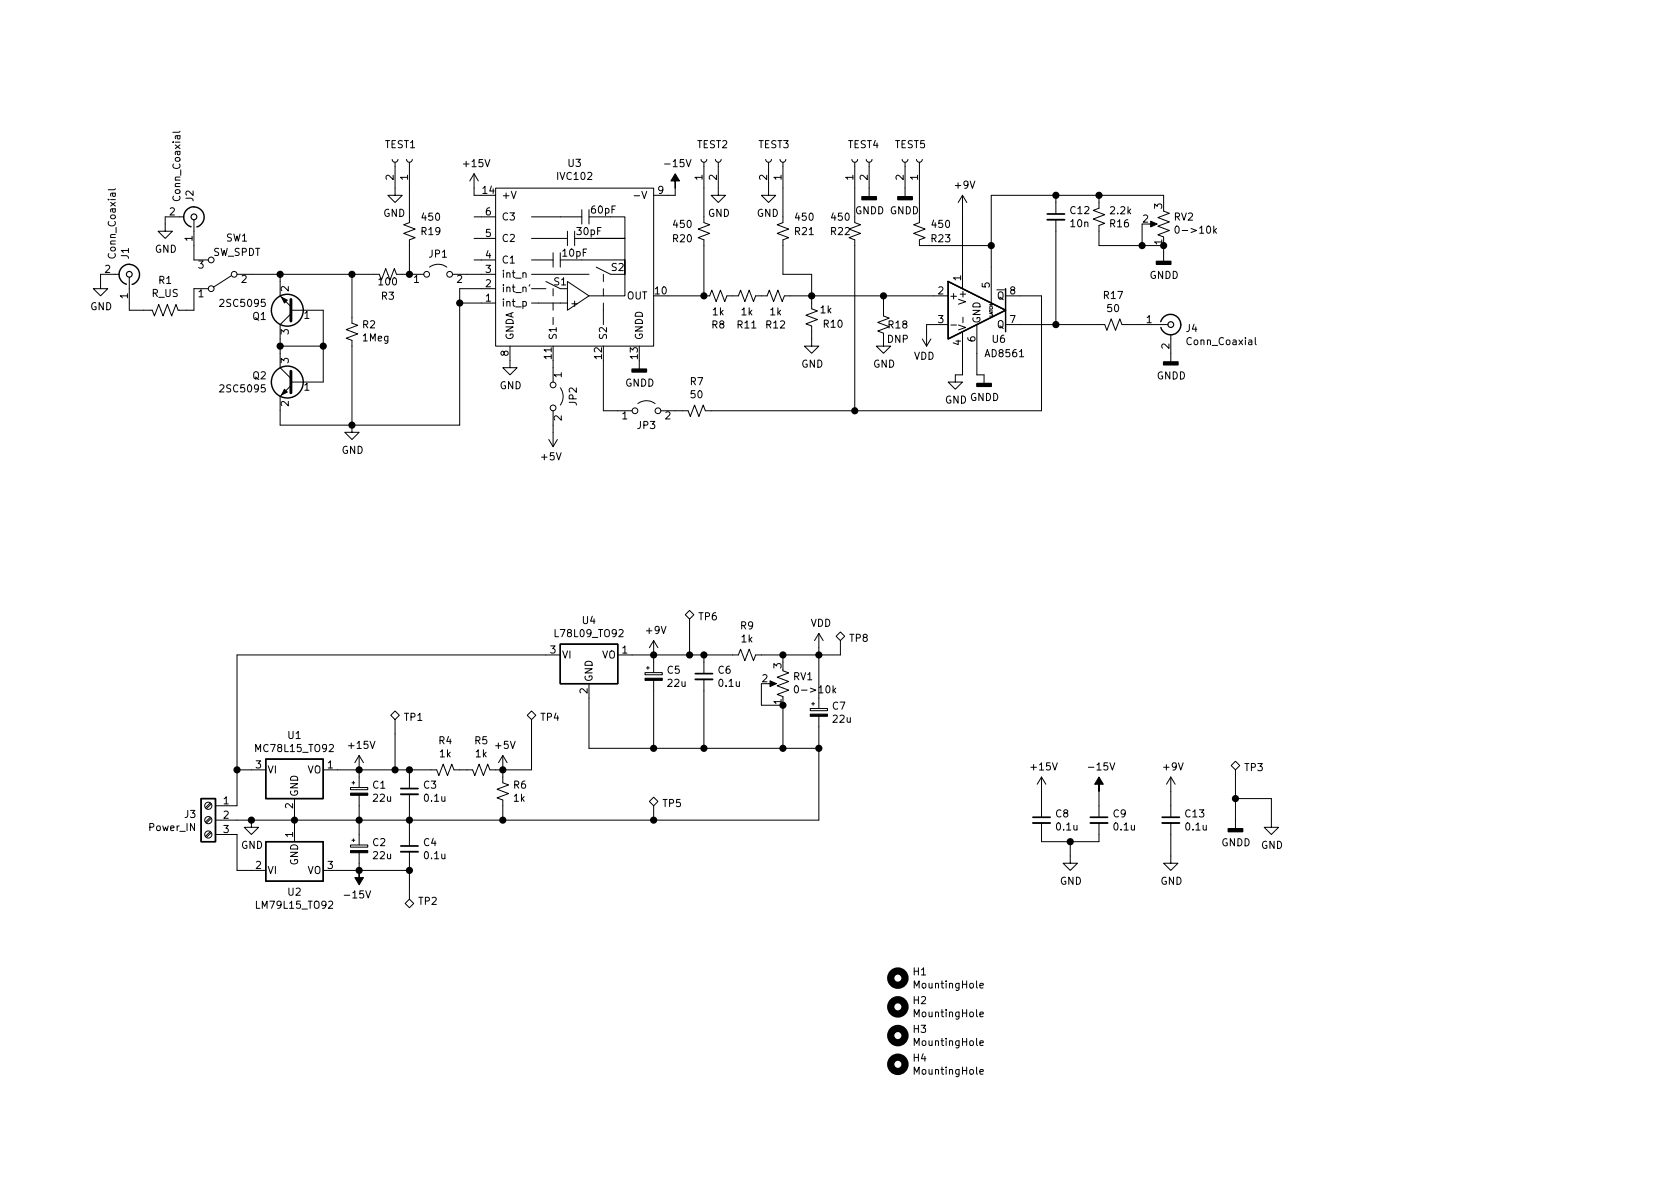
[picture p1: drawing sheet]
EESchema Schematic File Version 4
EELAYER 30 0
EELAYER END
$Descr A4 11693 8268
encoding utf-8
Sheet 1 1
Title ""
Date ""
Rev ""
Comp ""
Comment1 ""
Comment2 ""
Comment3 ""
Comment4 ""
$EndDescr
$Comp
L Device:Q_NPN_BEC Q2
U 1 1
P 2050 2650
F 0 "Q2" H 2240 2696 50  0000 L CNN
F 1 "2SC5095" H 2240 2605 50  0000 L CNN
F 2 "Package_TO_SOT_SMD:SOT-23" H 2250 2750 50  0001 C CNN
F 3 "~" H 2050 2650 50  0001 C CNN
	1    2050 2650
	-1   0    0    -1  
$EndComp
$Comp
L Device:R_Small_US R2
U 1 1
P 2450 2300
F 0 "R2" H 2383 2254 50  0000 R CNN
F 1 "1Meg" H 2383 2345 50  0000 R CNN
F 2 "Resistor_SMD:R_0805_2012Metric_Pad1.20x1.40mm_HandSolder" H 2450 2300 50  0001 C CNN
F 3 "~" H 2450 2300 50  0001 C CNN
	1    2450 2300
	-1   0    0    1   
$EndComp
$Comp
L Device:R_Small_US R3
U 1 1
P 2700 1900
F 0 "R3" V 2850 1900 50  0000 C CNN
F 1 "100" V 2750 1900 50  0000 C CNN
F 2 "Resistor_SMD:R_0805_2012Metric_Pad1.20x1.40mm_HandSolder" H 2700 1900 50  0001 C CNN
F 3 "~" H 2700 1900 50  0001 C CNN
	1    2700 1900
	0    -1   1    0   
$EndComp
Wire Wire Line
	2450 2200 2450 1900
$Comp
L Switch:SW_SPDT SW1
U 1 1
P 1550 1900
F 0 "SW1" H 1450 1650 50  0000 C CNN
F 1 "SW_SPDT" H 1450 1750 50  0000 C CNN
F 2 "Button_Switch_THT:SW_Slide_1P2T_CK_OS102011MS2Q" H 1550 1900 50  0001 C CNN
F 3 "~" H 1550 1900 50  0001 C CNN
	1    1550 1900
	-1   0    0    1   
$EndComp
$Comp
L Device:Q_NPN_BEC Q1
U 1 1
P 2050 2150
F 0 "Q1" H 2240 2196 50  0000 L CNN
F 1 "2SC5095" H 2240 2105 50  0000 L CNN
F 2 "Package_TO_SOT_SMD:SOT-23" H 2250 2250 50  0001 C CNN
F 3 "~" H 2050 2150 50  0001 C CNN
	1    2050 2150
	-1   0    0    1   
$EndComp
Wire Wire Line
	1950 2400 2250 2400
Connection ~ 2250 2400
Wire Wire Line
	2250 2400 2250 2650
Wire Wire Line
	1950 2400 1950 2350
Wire Wire Line
	1950 2400 1950 2450
Connection ~ 1950 2400
Wire Wire Line
	2250 2150 2250 2400
Wire Wire Line
	1950 1900 1950 1950
Wire Wire Line
	1350 1700 1350 1800
$Comp
L power:GND #PWR06
U 1 1
P 2450 2950
F 0 "#PWR06" H 2450 2700 50  0001 C CNN
F 1 "GND" H 2455 2777 50  0000 C CNN
F 2 "" H 2450 2950 50  0001 C CNN
F 3 "" H 2450 2950 50  0001 C CNN
	1    2450 2950
	1    0    0    -1  
$EndComp
$Comp
L Device:R_Small_US R17
U 1 1
P 7750 2250
F 0 "R17" V 7545 2250 50  0000 C CNN
F 1 "50" V 7636 2250 50  0000 C CNN
F 2 "Resistor_SMD:R_0805_2012Metric_Pad1.20x1.40mm_HandSolder" H 7750 2250 50  0001 C CNN
F 3 "~" H 7750 2250 50  0001 C CNN
	1    7750 2250
	0    -1   1    0   
$EndComp
$Comp
L Mechanical:MountingHole H4
U 1 1
P 6250 7400
F 0 "H4" H 6350 7446 50  0000 L CNN
F 1 "MountingHole" H 6350 7355 50  0000 L CNN
F 2 "MountingHole:MountingHole_3.2mm_M3_DIN965" H 6250 7400 50  0001 C CNN
F 3 "~" H 6250 7400 50  0001 C CNN
	1    6250 7400
	1    0    0    -1  
$EndComp
$Comp
L Mechanical:MountingHole H3
U 1 1
P 6250 7200
F 0 "H3" H 6350 7246 50  0000 L CNN
F 1 "MountingHole" H 6350 7155 50  0000 L CNN
F 2 "MountingHole:MountingHole_3.2mm_M3_DIN965" H 6250 7200 50  0001 C CNN
F 3 "~" H 6250 7200 50  0001 C CNN
	1    6250 7200
	1    0    0    -1  
$EndComp
$Comp
L Mechanical:MountingHole H2
U 1 1
P 6250 7000
F 0 "H2" H 6350 7046 50  0000 L CNN
F 1 "MountingHole" H 6350 6955 50  0000 L CNN
F 2 "MountingHole:MountingHole_3.2mm_M3_DIN965" H 6250 7000 50  0001 C CNN
F 3 "~" H 6250 7000 50  0001 C CNN
	1    6250 7000
	1    0    0    -1  
$EndComp
$Comp
L Mechanical:MountingHole H1
U 1 1
P 6250 6800
F 0 "H1" H 6350 6846 50  0000 L CNN
F 1 "MountingHole" H 6350 6755 50  0000 L CNN
F 2 "MountingHole:MountingHole_3.2mm_M3_DIN965" H 6250 6800 50  0001 C CNN
F 3 "~" H 6250 6800 50  0001 C CNN
	1    6250 6800
	1    0    0    -1  
$EndComp
$Comp
L power:GND #PWR020
U 1 1
P 7450 5950
F 0 "#PWR020" H 7450 5700 50  0001 C CNN
F 1 "GND" H 7455 5777 50  0000 C CNN
F 2 "" H 7450 5950 50  0001 C CNN
F 3 "" H 7450 5950 50  0001 C CNN
	1    7450 5950
	1    0    0    -1  
$EndComp
$Comp
L Device:C_Small C8
U 1 1
P 7250 5700
F 0 "C8" H 7342 5746 50  0000 L CNN
F 1 "0.1u" H 7342 5655 50  0000 L CNN
F 2 "Capacitor_SMD:C_1206_3216Metric_Pad1.33x1.80mm_HandSolder" H 7250 5700 50  0001 C CNN
F 3 "~" H 7250 5700 50  0001 C CNN
	1    7250 5700
	1    0    0    -1  
$EndComp
$Comp
L Device:C_Small C9
U 1 1
P 7650 5700
F 0 "C9" H 7742 5746 50  0000 L CNN
F 1 "0.1u" H 7742 5655 50  0000 L CNN
F 2 "Capacitor_SMD:C_1206_3216Metric_Pad1.33x1.80mm_HandSolder" H 7650 5700 50  0001 C CNN
F 3 "~" H 7650 5700 50  0001 C CNN
	1    7650 5700
	1    0    0    -1  
$EndComp
Wire Wire Line
	7650 5850 7650 5800
Wire Wire Line
	7250 5800 7250 5850
Wire Wire Line
	7250 5850 7450 5850
Wire Wire Line
	7450 5850 7450 5950
Connection ~ 7450 5850
Wire Wire Line
	7650 5600 7650 5500
Wire Wire Line
	7250 5600 7250 5500
Wire Wire Line
	3350 2000 3200 2000
Wire Wire Line
	3200 2000 3200 2100
Wire Wire Line
	3350 2100 3200 2100
Connection ~ 3200 2100
$Comp
L power:+15V #PWR07
U 1 1
P 3300 1300
F 0 "#PWR07" H 3300 1150 50  0001 C CNN
F 1 "+15V" H 3315 1473 50  0000 C CNN
F 2 "" H 3300 1300 50  0001 C CNN
F 3 "" H 3300 1300 50  0001 C CNN
	1    3300 1300
	1    0    0    -1  
$EndComp
Wire Wire Line
	4700 1350 4650 1350
Wire Wire Line
	3300 1300 3300 1350
Wire Wire Line
	3300 1350 3350 1350
$Comp
L power:-15V #PWR05
U 1 1
P 2500 6050
F 0 "#PWR05" H 2500 6150 50  0001 C CNN
F 1 "-15V" H 2515 6223 50  0000 C CNN
F 2 "" H 2500 6050 50  0001 C CNN
F 3 "" H 2500 6050 50  0001 C CNN
	1    2500 6050
	-1   0    0    1   
$EndComp
$Comp
L power:+15V #PWR04
U 1 1
P 2500 5350
F 0 "#PWR04" H 2500 5200 50  0001 C CNN
F 1 "+15V" H 2515 5523 50  0000 C CNN
F 2 "" H 2500 5350 50  0001 C CNN
F 3 "" H 2500 5350 50  0001 C CNN
	1    2500 5350
	1    0    0    -1  
$EndComp
$Comp
L power:GND #PWR09
U 1 1
P 3550 2500
F 0 "#PWR09" H 3550 2250 50  0001 C CNN
F 1 "GND" H 3555 2327 50  0000 C CNN
F 2 "" H 3550 2500 50  0001 C CNN
F 3 "" H 3550 2500 50  0001 C CNN
	1    3550 2500
	1    0    0    -1  
$EndComp
$Comp
L Regulator_Linear:MC78L15_TO92 U1
U 1 1
P 2050 5350
F 0 "U1" H 2050 5592 50  0000 C CNN
F 1 "MC78L15_TO92" H 2050 5501 50  0000 C CNN
F 2 "Package_TO_SOT_THT:TO-92_Inline" H 2050 5575 50  0001 C CIN
F 3 "https://www.onsemi.com/pub/Collateral/MC78L00A-D.PDF" H 2050 5300 50  0001 C CNN
	1    2050 5350
	1    0    0    -1  
$EndComp
$Comp
L Regulator_Linear:LM79L15_TO92 U2
U 1 1
P 2050 6050
F 0 "U2" H 2050 5901 50  0000 C CNN
F 1 "LM79L15_TO92" H 2050 5810 50  0000 C CNN
F 2 "Package_TO_SOT_THT:TO-92_Inline" H 2050 5850 50  0001 C CIN
F 3 "http://www.ti.com/lit/ds/symlink/lm79l.pdf" H 2050 6050 50  0001 C CNN
	1    2050 6050
	1    0    0    -1  
$EndComp
$Comp
L Device:CP_Small C2
U 1 1
P 2500 5900
F 0 "C2" H 2588 5946 50  0000 L CNN
F 1 "22u" H 2588 5855 50  0000 L CNN
F 2 "Capacitor_SMD:CP_Elec_5x5.3" H 2500 5900 50  0001 C CNN
F 3 "~" H 2500 5900 50  0001 C CNN
	1    2500 5900
	1    0    0    -1  
$EndComp
$Comp
L Device:CP_Small C1
U 1 1
P 2500 5500
F 0 "C1" H 2588 5546 50  0000 L CNN
F 1 "22u" H 2588 5455 50  0000 L CNN
F 2 "Capacitor_SMD:CP_Elec_5x5.3" H 2500 5500 50  0001 C CNN
F 3 "~" H 2500 5500 50  0001 C CNN
	1    2500 5500
	1    0    0    -1  
$EndComp
Wire Wire Line
	2350 5350 2500 5350
Wire Wire Line
	2500 5350 2500 5400
Wire Wire Line
	2350 6050 2500 6050
Wire Wire Line
	2500 5600 2500 5700
Connection ~ 2500 5350
Wire Wire Line
	2500 6050 2500 6000
Connection ~ 2500 6050
Wire Wire Line
	2050 5700 2500 5700
Connection ~ 2500 5700
Wire Wire Line
	2500 5700 2500 5800
Wire Wire Line
	2050 5700 2050 5650
Wire Wire Line
	2050 5700 2050 5750
Connection ~ 2050 5700
$Comp
L Connector:Screw_Terminal_01x03 J3
U 1 1
P 1450 5700
F 0 "J3" H 1530 5742 50  0000 L CNN
F 1 "Power_IN" H 1530 5651 50  0000 L CNN
F 2 "TerminalBlock_MetzConnect:TerminalBlock_MetzConnect_Type055_RT01503HDWU_1x03_P5.00mm_Horizontal" H 1450 5700 50  0001 C CNN
F 3 "~" H 1450 5700 50  0001 C CNN
	1    1450 5700
	-1   0    0    -1  
$EndComp
$Comp
L Device:C_Small C4
U 1 1
P 2850 5900
F 0 "C4" H 2942 5946 50  0000 L CNN
F 1 "0.1u" H 2942 5855 50  0000 L CNN
F 2 "Capacitor_SMD:C_1206_3216Metric_Pad1.33x1.80mm_HandSolder" H 2850 5900 50  0001 C CNN
F 3 "~" H 2850 5900 50  0001 C CNN
	1    2850 5900
	1    0    0    -1  
$EndComp
$Comp
L Device:C_Small C3
U 1 1
P 2850 5500
F 0 "C3" H 2942 5546 50  0000 L CNN
F 1 "0.1u" H 2942 5455 50  0000 L CNN
F 2 "Capacitor_SMD:C_1206_3216Metric_Pad1.33x1.80mm_HandSolder" H 2850 5500 50  0001 C CNN
F 3 "~" H 2850 5500 50  0001 C CNN
	1    2850 5500
	1    0    0    -1  
$EndComp
Wire Wire Line
	2500 5350 2750 5350
Wire Wire Line
	2850 5350 2850 5400
Wire Wire Line
	2850 5600 2850 5700
Wire Wire Line
	2850 6050 2500 6050
Wire Wire Line
	2500 5700 2850 5700
Connection ~ 2850 5700
Wire Wire Line
	2850 5700 2850 5800
$Comp
L power:GND #PWR03
U 1 1
P 1750 5700
F 0 "#PWR03" H 1750 5450 50  0001 C CNN
F 1 "GND" H 1755 5527 50  0000 C CNN
F 2 "" H 1750 5700 50  0001 C CNN
F 3 "" H 1750 5700 50  0001 C CNN
	1    1750 5700
	1    0    0    -1  
$EndComp
Wire Wire Line
	1650 5700 1750 5700
Connection ~ 1750 5700
Wire Wire Line
	1750 5700 2050 5700
Wire Wire Line
	1650 5350 1650 5600
Wire Wire Line
	1650 5350 1750 5350
Wire Wire Line
	1650 6050 1650 5800
Wire Wire Line
	1650 6050 1750 6050
Wire Wire Line
	7450 5850 7650 5850
$Comp
L Connector:Conn_Coaxial J4
U 1 1
P 8150 2250
F 0 "J4" H 8250 2225 50  0000 L CNN
F 1 "Conn_Coaxial" H 8250 2134 50  0000 L CNN
F 2 "Connector_Coaxial:SMA_Amphenol_132134_Vertical" H 8150 2250 50  0001 C CNN
F 3 " ~" H 8150 2250 50  0001 C CNN
	1    8150 2250
	1    0    0    -1  
$EndComp
$Comp
L power:GNDD #PWR030
U 1 1
P 8600 5700
F 0 "#PWR030" H 8600 5450 50  0001 C CNN
F 1 "GNDD" H 8604 5545 50  0000 C CNN
F 2 "" H 8600 5700 50  0001 C CNN
F 3 "" H 8600 5700 50  0001 C CNN
	1    8600 5700
	1    0    0    -1  
$EndComp
$Comp
L Connector:Conn_Coaxial J2
U 1 1
P 1350 1500
F 0 "J2" H 1450 1475 50  0000 L CNN
F 1 "Conn_Coaxial" H 1450 1384 50  0000 L CNN
F 2 "Connector_Coaxial:SMA_Amphenol_132134_Vertical" H 1350 1500 50  0001 C CNN
F 3 " ~" H 1350 1500 50  0001 C CNN
	1    1350 1500
	0    1    -1   0   
$EndComp
Wire Wire Line
	1150 1500 1150 1550
$Comp
L power:GND #PWR02
U 1 1
P 1150 1550
F 0 "#PWR02" H 1150 1300 50  0001 C CNN
F 1 "GND" H 1155 1377 50  0000 C CNN
F 2 "" H 1150 1550 50  0001 C CNN
F 3 "" H 1150 1550 50  0001 C CNN
	1    1150 1550
	1    0    0    -1  
$EndComp
$Comp
L power:GNDD #PWR032
U 1 1
P 8150 2450
F 0 "#PWR032" H 8150 2200 50  0001 C CNN
F 1 "GNDD" H 8154 2295 50  0000 C CNN
F 2 "" H 8150 2450 50  0001 C CNN
F 3 "" H 8150 2450 50  0001 C CNN
	1    8150 2450
	1    0    0    -1  
$EndComp
$Comp
L power:GNDD #PWR011
U 1 1
P 4450 2500
F 0 "#PWR011" H 4450 2250 50  0001 C CNN
F 1 "GNDD" H 4454 2345 50  0000 C CNN
F 2 "" H 4450 2500 50  0001 C CNN
F 3 "" H 4450 2500 50  0001 C CNN
	1    4450 2500
	1    0    0    -1  
$EndComp
Wire Wire Line
	7950 2250 7850 2250
$Comp
L power:GND #PWR033
U 1 1
P 8850 5700
F 0 "#PWR033" H 8850 5450 50  0001 C CNN
F 1 "GND" H 8855 5527 50  0000 C CNN
F 2 "" H 8850 5700 50  0001 C CNN
F 3 "" H 8850 5700 50  0001 C CNN
	1    8850 5700
	1    0    0    -1  
$EndComp
$Comp
L Jumper:Jumper_2_Open JP2
U 1 1
P 3850 2750
F 0 "JP2" H 3850 2893 50  0000 C CNN
F 1 "Jumper_2_Open" H 3850 2894 50  0001 C CNN
F 2 "Jumper:SolderJumper-2_P1.3mm_Open_RoundedPad1.0x1.5mm" H 3850 2750 50  0001 C CNN
F 3 "~" H 3850 2750 50  0001 C CNN
	1    3850 2750
	0    1    1    0   
$EndComp
$Comp
L Device:C_Small C12
U 1 1
P 7350 1500
F 0 "C12" H 7442 1546 50  0000 L CNN
F 1 "10n" H 7442 1455 50  0000 L CNN
F 2 "Capacitor_SMD:C_1206_3216Metric_Pad1.33x1.80mm_HandSolder" H 7350 1500 50  0001 C CNN
F 3 "~" H 7350 1500 50  0001 C CNN
	1    7350 1500
	1    0    0    -1  
$EndComp
$Comp
L Device:R_POT_US RV2
U 1 1
P 8100 1550
F 0 "RV2" H 8032 1504 50  0000 R CNN
F 1 "0->10k" H 8032 1595 50  0000 R CNN
F 2 "Potentiometer_SMD:Potentiometer_Bourns_3214W_Vertical" H 8100 1550 50  0001 C CNN
F 3 "~" H 8100 1550 50  0001 C CNN
	1    8100 1550
	-1   0    0    1   
$EndComp
$Comp
L Device:R_Small_US R16
U 1 1
P 7650 1500
F 0 "R16" H 7582 1454 50  0000 R CNN
F 1 "2.2k" H 7582 1545 50  0000 R CNN
F 2 "Resistor_SMD:R_0805_2012Metric_Pad1.20x1.40mm_HandSolder" H 7650 1500 50  0001 C CNN
F 3 "~" H 7650 1500 50  0001 C CNN
	1    7650 1500
	-1   0    0    -1  
$EndComp
Wire Wire Line
	8100 1750 8100 1700
Wire Wire Line
	8100 1700 7950 1700
Wire Wire Line
	7950 1700 7950 1550
Connection ~ 8100 1700
Wire Wire Line
	8100 1400 8100 1350
Wire Wire Line
	8100 1350 7650 1350
Wire Wire Line
	7350 1350 7350 1400
Wire Wire Line
	7650 1400 7650 1350
Connection ~ 7650 1350
Wire Wire Line
	7650 1350 7350 1350
Wire Wire Line
	7650 1600 7650 1700
Wire Wire Line
	7650 1700 7950 1700
Connection ~ 7950 1700
Wire Wire Line
	6900 1350 7350 1350
Connection ~ 7350 1350
Wire Wire Line
	7350 1600 7350 2250
Wire Wire Line
	4700 1300 4700 1350
$Comp
L power:-15V #PWR013
U 1 1
P 4700 1300
F 0 "#PWR013" H 4700 1400 50  0001 C CNN
F 1 "-15V" H 4715 1473 50  0000 C CNN
F 2 "" H 4700 1300 50  0001 C CNN
F 3 "" H 4700 1300 50  0001 C CNN
	1    4700 1300
	1    0    0    -1  
$EndComp
$Comp
L power:VDD #PWR022
U 1 1
P 6450 2300
F 0 "#PWR022" H 6450 2150 50  0001 C CNN
F 1 "VDD" H 6465 2473 50  0000 C CNN
F 2 "" H 6450 2300 50  0001 C CNN
F 3 "" H 6450 2300 50  0001 C CNN
	1    6450 2300
	-1   0    0    1   
$EndComp
Wire Wire Line
	6500 2250 6450 2250
Wire Wire Line
	6450 2250 6450 2300
Connection ~ 7350 2250
Wire Wire Line
	7350 2250 7100 2250
Wire Wire Line
	7100 2050 7250 2050
$Comp
L power:+9V #PWR023
U 1 1
P 6700 1450
F 0 "#PWR023" H 6700 1300 50  0001 C CNN
F 1 "+9V" H 6715 1623 50  0000 C CNN
F 2 "" H 6700 1450 50  0001 C CNN
F 3 "" H 6700 1450 50  0001 C CNN
	1    6700 1450
	1    0    0    -1  
$EndComp
$Comp
L Comparator:AD8561 U6
U 1 1
P 6800 2150
F 0 "U6" H 6900 1950 50  0000 L CNN
F 1 "AD8561" H 6850 1850 50  0000 L CNN
F 2 "Package_SO:SOIC-8_3.9x4.9mm_P1.27mm" H 6800 2150 50  0001 C CNN
F 3 "https://www.analog.com/media/en/technical-documentation/data-sheets/ad8561.pdf" H 6800 2150 50  0001 C CNN
	1    6800 2150
	1    0    0    -1  
$EndComp
Wire Wire Line
	5450 4550 5700 4550
Wire Wire Line
	4900 5200 5450 5200
Connection ~ 4900 5200
Wire Wire Line
	4550 5200 4900 5200
Wire Wire Line
	4900 4800 4900 5200
Wire Wire Line
	4550 5200 4100 5200
Connection ~ 4550 5200
Wire Wire Line
	4550 4800 4550 5200
Connection ~ 5450 5200
Wire Wire Line
	4100 5200 4100 4850
Wire Wire Line
	5700 5200 5450 5200
Connection ~ 4900 4550
Wire Wire Line
	5100 4550 4900 4550
$Comp
L power:+9V #PWR012
U 1 1
P 4550 4550
F 0 "#PWR012" H 4550 4400 50  0001 C CNN
F 1 "+9V" H 4565 4723 50  0000 C CNN
F 2 "" H 4550 4550 50  0001 C CNN
F 3 "" H 4550 4550 50  0001 C CNN
	1    4550 4550
	1    0    0    -1  
$EndComp
Wire Wire Line
	4900 4550 4900 4600
Wire Wire Line
	4550 4550 4800 4550
$Comp
L Device:C_Small C6
U 1 1
P 4900 4700
F 0 "C6" H 4992 4746 50  0000 L CNN
F 1 "0.1u" H 4992 4655 50  0000 L CNN
F 2 "Capacitor_SMD:C_1206_3216Metric_Pad1.33x1.80mm_HandSolder" H 4900 4700 50  0001 C CNN
F 3 "~" H 4900 4700 50  0001 C CNN
	1    4900 4700
	1    0    0    -1  
$EndComp
Connection ~ 4550 4550
Wire Wire Line
	4550 4550 4550 4600
Wire Wire Line
	4400 4550 4550 4550
$Comp
L Device:CP_Small C5
U 1 1
P 4550 4700
F 0 "C5" H 4638 4746 50  0000 L CNN
F 1 "22u" H 4638 4655 50  0000 L CNN
F 2 "Capacitor_SMD:CP_Elec_5x5.3" H 4550 4700 50  0001 C CNN
F 3 "~" H 4550 4700 50  0001 C CNN
	1    4550 4700
	1    0    0    -1  
$EndComp
$Comp
L Regulator_Linear:L78L09_TO92 U4
U 1 1
P 4100 4550
F 0 "U4" H 4100 4792 50  0000 C CNN
F 1 "L78L09_TO92" H 4100 4701 50  0000 C CNN
F 2 "Package_TO_SOT_THT:TO-92_Inline" H 4100 4775 50  0001 C CIN
F 3 "http://www.st.com/content/ccc/resource/technical/document/datasheet/15/55/e5/aa/23/5b/43/fd/CD00000446.pdf/files/CD00000446.pdf/jcr:content/translations/en.CD00000446.pdf" H 4100 4500 50  0001 C CNN
	1    4100 4550
	1    0    0    -1  
$EndComp
Connection ~ 5700 4550
Wire Wire Line
	5700 4500 5700 4550
$Comp
L power:VDD #PWR015
U 1 1
P 5700 4500
F 0 "#PWR015" H 5700 4350 50  0001 C CNN
F 1 "VDD" H 5715 4673 50  0000 C CNN
F 2 "" H 5700 4500 50  0001 C CNN
F 3 "" H 5700 4500 50  0001 C CNN
	1    5700 4500
	1    0    0    -1  
$EndComp
Connection ~ 5450 4900
Wire Wire Line
	5450 4900 5450 5200
Connection ~ 5450 4550
Wire Wire Line
	5700 4850 5700 4550
Wire Wire Line
	5700 5200 5700 5050
$Comp
L Device:CP_Small C7
U 1 1
P 5700 4950
F 0 "C7" H 5788 4996 50  0000 L CNN
F 1 "22u" H 5788 4905 50  0000 L CNN
F 2 "Capacitor_SMD:CP_Elec_5x5.3" H 5700 4950 50  0001 C CNN
F 3 "~" H 5700 4950 50  0001 C CNN
	1    5700 4950
	1    0    0    -1  
$EndComp
Wire Wire Line
	5450 4550 5450 4600
Wire Wire Line
	5300 4550 5450 4550
$Comp
L Device:R_Small_US R9
U 1 1
P 5200 4550
F 0 "R9" V 4995 4550 50  0000 C CNN
F 1 "1k" V 5086 4550 50  0000 C CNN
F 2 "Resistor_SMD:R_0805_2012Metric_Pad1.20x1.40mm_HandSolder" H 5200 4550 50  0001 C CNN
F 3 "~" H 5200 4550 50  0001 C CNN
	1    5200 4550
	0    1    1    0   
$EndComp
Wire Wire Line
	5300 4900 5450 4900
Wire Wire Line
	5300 4750 5300 4900
$Comp
L Device:R_POT_US RV1
U 1 1
P 5450 4750
F 0 "RV1" H 5382 4704 50  0000 R CNN
F 1 "0->10k" H 5382 4795 50  0000 R CNN
F 2 "Potentiometer_SMD:Potentiometer_Bourns_3214W_Vertical" H 5450 4750 50  0001 C CNN
F 3 "~" H 5450 4750 50  0001 C CNN
	1    5450 4750
	-1   0    0    1   
$EndComp
Wire Wire Line
	4200 2850 4200 2500
Wire Wire Line
	7350 2250 7650 2250
$Comp
L power:+5V #PWR08
U 1 1
P 3500 5350
F 0 "#PWR08" H 3500 5200 50  0001 C CNN
F 1 "+5V" H 3515 5523 50  0000 C CNN
F 2 "" H 3500 5350 50  0001 C CNN
F 3 "" H 3500 5350 50  0001 C CNN
	1    3500 5350
	1    0    0    -1  
$EndComp
$Comp
L Device:R_Small_US R4
U 1 1
P 3100 5350
F 0 "R4" V 2895 5350 50  0000 C CNN
F 1 "1k" V 2986 5350 50  0000 C CNN
F 2 "Resistor_SMD:R_0805_2012Metric_Pad1.20x1.40mm_HandSolder" H 3100 5350 50  0001 C CNN
F 3 "~" H 3100 5350 50  0001 C CNN
	1    3100 5350
	0    -1   1    0   
$EndComp
$Comp
L Device:R_Small_US R6
U 1 1
P 3500 5500
F 0 "R6" H 3568 5546 50  0000 L CNN
F 1 "1k" H 3568 5455 50  0000 L CNN
F 2 "Resistor_SMD:R_0805_2012Metric_Pad1.20x1.40mm_HandSolder" H 3500 5500 50  0001 C CNN
F 3 "~" H 3500 5500 50  0001 C CNN
	1    3500 5500
	1    0    0    -1  
$EndComp
$Comp
L Device:R_Small_US R5
U 1 1
P 3350 5350
F 0 "R5" V 3145 5350 50  0000 C CNN
F 1 "1k" V 3236 5350 50  0000 C CNN
F 2 "Resistor_SMD:R_0805_2012Metric_Pad1.20x1.40mm_HandSolder" H 3350 5350 50  0001 C CNN
F 3 "~" H 3350 5350 50  0001 C CNN
	1    3350 5350
	0    -1   1    0   
$EndComp
Wire Wire Line
	2850 5350 3000 5350
Connection ~ 2850 5350
Wire Wire Line
	2850 5700 3500 5700
Wire Wire Line
	3500 5700 3500 5600
Wire Wire Line
	3450 5350 3500 5350
Wire Wire Line
	3500 5350 3500 5400
Wire Wire Line
	3250 5350 3200 5350
Connection ~ 3500 5350
$Comp
L power:+5V #PWR010
U 1 1
P 3850 3000
F 0 "#PWR010" H 3850 2850 50  0001 C CNN
F 1 "+5V" H 3865 3173 50  0000 C CNN
F 2 "" H 3850 3000 50  0001 C CNN
F 3 "" H 3850 3000 50  0001 C CNN
	1    3850 3000
	-1   0    0    1   
$EndComp
Wire Wire Line
	3850 3000 3850 2950
Wire Wire Line
	3850 2500 3850 2550
Wire Wire Line
	1650 4550 3800 4550
Wire Wire Line
	1650 4550 1650 5350
Connection ~ 1650 5350
Wire Wire Line
	5700 5200 5700 5700
Wire Wire Line
	5700 5700 4550 5700
Connection ~ 5700 5200
Connection ~ 3500 5700
$Comp
L Device:R_US R1
U 1 1
P 1150 2150
F 0 "R1" V 1355 2150 50  0000 C CNN
F 1 "R_US" V 1264 2150 50  0000 C CNN
F 2 "Resistor_THT:R_Axial_DIN0204_L3.6mm_D1.6mm_P7.62mm_Horizontal" V 1190 2140 50  0001 C CNN
F 3 "~" H 1150 2150 50  0001 C CNN
	1    1150 2150
	0    1    -1   0   
$EndComp
$Comp
L Connector:Conn_Coaxial J1
U 1 1
P 900 1900
F 0 "J1" H 1000 1875 50  0000 L CNN
F 1 "Conn_Coaxial" H 1000 1784 50  0000 L CNN
F 2 "Connector_Coaxial:SMA_Amphenol_132134_Vertical" H 900 1900 50  0001 C CNN
F 3 " ~" H 900 1900 50  0001 C CNN
	1    900  1900
	0    1    -1   0   
$EndComp
Wire Wire Line
	700  1900 700  1950
$Comp
L power:GND #PWR01
U 1 1
P 700 1950
F 0 "#PWR01" H 700 1700 50  0001 C CNN
F 1 "GND" H 705 1777 50  0000 C CNN
F 2 "" H 700 1950 50  0001 C CNN
F 3 "" H 700 1950 50  0001 C CNN
	1    700  1950
	1    0    0    -1  
$EndComp
Wire Wire Line
	1350 2150 1300 2150
Wire Wire Line
	1350 2000 1350 2150
Wire Wire Line
	1000 2150 900  2150
Wire Wire Line
	900  2150 900  2100
$Comp
L Connector:TestPoint_Alt TP1
U 1 1
P 2750 5100
F 0 "TP1" H 2808 5218 50  0000 L CNN
F 1 "TestPoint_Alt" H 2808 5127 50  0001 L CNN
F 2 "TestPoint:TestPoint_THTPad_2.5x2.5mm_Drill1.2mm" H 2950 5100 50  0001 C CNN
F 3 "~" H 2950 5100 50  0001 C CNN
	1    2750 5100
	1    0    0    -1  
$EndComp
$Comp
L Connector:TestPoint_Alt TP4
U 1 1
P 3700 5100
F 0 "TP4" H 3758 5218 50  0000 L CNN
F 1 "TestPoint_Alt" H 3758 5127 50  0001 L CNN
F 2 "TestPoint:TestPoint_THTPad_2.5x2.5mm_Drill1.2mm" H 3900 5100 50  0001 C CNN
F 3 "~" H 3900 5100 50  0001 C CNN
	1    3700 5100
	1    0    0    -1  
$EndComp
$Comp
L Connector:TestPoint_Alt TP2
U 1 1
P 2850 6150
F 0 "TP2" H 2908 6268 50  0000 L CNN
F 1 "TestPoint_Alt" H 2908 6177 50  0001 L CNN
F 2 "TestPoint:TestPoint_THTPad_2.5x2.5mm_Drill1.2mm" H 3050 6150 50  0001 C CNN
F 3 "~" H 3050 6150 50  0001 C CNN
	1    2850 6150
	1    0    0    1   
$EndComp
$Comp
L Connector:TestPoint_Alt TP6
U 1 1
P 4800 4400
F 0 "TP6" H 4858 4518 50  0000 L CNN
F 1 "TestPoint_Alt" H 4858 4427 50  0001 L CNN
F 2 "TestPoint:TestPoint_THTPad_2.5x2.5mm_Drill1.2mm" H 5000 4400 50  0001 C CNN
F 3 "~" H 5000 4400 50  0001 C CNN
	1    4800 4400
	1    0    0    -1  
$EndComp
$Comp
L Connector:TestPoint_Alt TP5
U 1 1
P 4550 5700
F 0 "TP5" H 4608 5818 50  0000 L CNN
F 1 "TestPoint_Alt" H 4608 5727 50  0001 L CNN
F 2 "TestPoint:TestPoint_THTPad_D4.0mm_Drill2.0mm" H 4750 5700 50  0001 C CNN
F 3 "~" H 4750 5700 50  0001 C CNN
	1    4550 5700
	1    0    0    -1  
$EndComp
Connection ~ 4550 5700
Wire Wire Line
	4550 5700 3500 5700
Wire Wire Line
	1750 1900 1950 1900
Connection ~ 1950 1900
Wire Wire Line
	1950 1900 2450 1900
Wire Wire Line
	1950 2850 1950 2950
Wire Wire Line
	3200 2100 3200 2950
Connection ~ 2450 1900
Wire Wire Line
	2450 2400 2450 2950
Connection ~ 2450 2950
Wire Wire Line
	2450 2950 1950 2950
Wire Wire Line
	2450 1900 2600 1900
Wire Wire Line
	3350 1500 3300 1500
Wire Wire Line
	3350 1650 3300 1650
Wire Wire Line
	3350 1800 3300 1800
$Comp
L Connector:TestPoint_Alt TP8
U 1 1
P 5850 4550
F 0 "TP8" H 5908 4668 50  0000 L CNN
F 1 "TestPoint_Alt" H 5908 4577 50  0001 L CNN
F 2 "TestPoint:TestPoint_THTPad_2.5x2.5mm_Drill1.2mm" H 6050 4550 50  0001 C CNN
F 3 "~" H 6050 4550 50  0001 C CNN
	1    5850 4550
	1    0    0    -1  
$EndComp
Wire Wire Line
	2750 5100 2750 5350
Connection ~ 2750 5350
Wire Wire Line
	2750 5350 2850 5350
Wire Wire Line
	3700 5100 3700 5350
Wire Wire Line
	3700 5350 3500 5350
Wire Wire Line
	2850 6000 2850 6050
Connection ~ 2850 6050
Wire Wire Line
	2850 6050 2850 6150
Wire Wire Line
	4800 4400 4800 4550
Connection ~ 4800 4550
Wire Wire Line
	4800 4550 4900 4550
Wire Wire Line
	5850 4550 5700 4550
$Comp
L power:-15V #PWR021
U 1 1
P 7650 5500
F 0 "#PWR021" H 7650 5600 50  0001 C CNN
F 1 "-15V" H 7665 5673 50  0000 C CNN
F 2 "" H 7650 5500 50  0001 C CNN
F 3 "" H 7650 5500 50  0001 C CNN
	1    7650 5500
	1    0    0    -1  
$EndComp
$Comp
L power:+15V #PWR019
U 1 1
P 7250 5500
F 0 "#PWR019" H 7250 5350 50  0001 C CNN
F 1 "+15V" H 7265 5673 50  0000 C CNN
F 2 "" H 7250 5500 50  0001 C CNN
F 3 "" H 7250 5500 50  0001 C CNN
	1    7250 5500
	1    0    0    -1  
$EndComp
$Comp
L power:GND #PWR029
U 1 1
P 8150 5950
F 0 "#PWR029" H 8150 5700 50  0001 C CNN
F 1 "GND" H 8155 5777 50  0000 C CNN
F 2 "" H 8150 5950 50  0001 C CNN
F 3 "" H 8150 5950 50  0001 C CNN
	1    8150 5950
	1    0    0    -1  
$EndComp
$Comp
L Device:C_Small C13
U 1 1
P 8150 5700
F 0 "C13" H 8242 5746 50  0000 L CNN
F 1 "0.1u" H 8242 5655 50  0000 L CNN
F 2 "Capacitor_SMD:C_1206_3216Metric_Pad1.33x1.80mm_HandSolder" H 8150 5700 50  0001 C CNN
F 3 "~" H 8150 5700 50  0001 C CNN
	1    8150 5700
	1    0    0    -1  
$EndComp
Wire Wire Line
	8150 5800 8150 5950
Wire Wire Line
	8150 5600 8150 5500
$Comp
L power:+9V #PWR028
U 1 1
P 8150 5500
F 0 "#PWR028" H 8150 5350 50  0001 C CNN
F 1 "+9V" H 8165 5673 50  0000 C CNN
F 2 "" H 8150 5500 50  0001 C CNN
F 3 "" H 8150 5500 50  0001 C CNN
	1    8150 5500
	1    0    0    -1  
$EndComp
$Comp
L Jumper:Jumper_2_Open JP1
U 1 1
P 3050 1900
F 0 "JP1" H 3050 2043 50  0000 C CNN
F 1 "Jumper_2_Open" H 3050 2044 50  0001 C CNN
F 2 "Resistor_THT:R_Axial_DIN0204_L3.6mm_D1.6mm_P2.54mm_Vertical" H 3050 1900 50  0001 C CNN
F 3 "~" H 3050 1900 50  0001 C CNN
	1    3050 1900
	1    0    0    -1  
$EndComp
Wire Wire Line
	3350 1900 3250 1900
Wire Wire Line
	2850 1900 2800 1900
$Comp
L Device:R_Small_US R18
U 1 1
P 6150 2250
F 0 "R18" H 6250 2250 50  0000 C CNN
F 1 "DNP" H 6250 2150 50  0000 C CNN
F 2 "Resistor_SMD:R_0805_2012Metric_Pad1.20x1.40mm_HandSolder" H 6150 2250 50  0001 C CNN
F 3 "~" H 6150 2250 50  0001 C CNN
	1    6150 2250
	1    0    0    -1  
$EndComp
$Comp
L power:GND #PWR034
U 1 1
P 6150 2350
F 0 "#PWR034" H 6150 2100 50  0001 C CNN
F 1 "GND" H 6155 2177 50  0000 C CNN
F 2 "" H 6150 2350 50  0001 C CNN
F 3 "" H 6150 2350 50  0001 C CNN
	1    6150 2350
	1    0    0    -1  
$EndComp
$Comp
L Connector:Conn_01x02_Female TEST2
U 1 1
P 4900 1100
F 0 "TEST2" V 5000 1150 50  0000 R CNN
F 1 "Conn_01x02_Female" H 4928 985 50  0001 L CNN
F 2 "Connector_PinSocket_2.54mm:PinSocket_1x02_P2.54mm_Vertical" H 4900 1100 50  0001 C CNN
F 3 "~" H 4900 1100 50  0001 C CNN
	1    4900 1100
	0    -1   -1   0   
$EndComp
$Comp
L Device:R_Small_US R20
U 1 1
P 4900 1600
F 0 "R20" H 4750 1550 50  0000 C CNN
F 1 "450" H 4750 1650 50  0000 C CNN
F 2 "Resistor_SMD:R_0805_2012Metric_Pad1.20x1.40mm_HandSolder" H 4900 1600 50  0001 C CNN
F 3 "~" H 4900 1600 50  0001 C CNN
	1    4900 1600
	1    0    0    -1  
$EndComp
$Comp
L power:GND #PWR036
U 1 1
P 5000 1300
F 0 "#PWR036" H 5000 1050 50  0001 C CNN
F 1 "GND" H 5005 1127 50  0000 C CNN
F 2 "" H 5000 1300 50  0001 C CNN
F 3 "" H 5000 1300 50  0001 C CNN
	1    5000 1300
	1    0    0    -1  
$EndComp
$Comp
L Connector:Conn_01x02_Female TEST3
U 1 1
P 5450 1100
F 0 "TEST3" V 5550 1150 50  0000 R CNN
F 1 "Conn_01x02_Female" H 5478 985 50  0001 L CNN
F 2 "Connector_PinSocket_2.54mm:PinSocket_1x02_P2.54mm_Vertical" H 5450 1100 50  0001 C CNN
F 3 "~" H 5450 1100 50  0001 C CNN
	1    5450 1100
	0    1    -1   0   
$EndComp
$Comp
L Device:R_Small_US R21
U 1 1
P 5450 1600
F 0 "R21" H 5300 1600 50  0000 C CNN
F 1 "450" H 5300 1700 50  0000 C CNN
F 2 "Resistor_SMD:R_0805_2012Metric_Pad1.20x1.40mm_HandSolder" H 5450 1600 50  0001 C CNN
F 3 "~" H 5450 1600 50  0001 C CNN
	1    5450 1600
	-1   0    0    -1  
$EndComp
$Comp
L power:GND #PWR037
U 1 1
P 5350 1300
F 0 "#PWR037" H 5350 1050 50  0001 C CNN
F 1 "GND" H 5355 1127 50  0000 C CNN
F 2 "" H 5350 1300 50  0001 C CNN
F 3 "" H 5350 1300 50  0001 C CNN
	1    5350 1300
	-1   0    0    -1  
$EndComp
$Comp
L Connector:Conn_01x02_Female TEST5
U 1 1
P 6400 1100
F 0 "TEST5" V 6500 1150 50  0000 R CNN
F 1 "Conn_01x02_Female" H 6428 985 50  0001 L CNN
F 2 "Connector_PinSocket_2.54mm:PinSocket_1x02_P2.54mm_Vertical" H 6400 1100 50  0001 C CNN
F 3 "~" H 6400 1100 50  0001 C CNN
	1    6400 1100
	0    1    -1   0   
$EndComp
$Comp
L Device:R_Small_US R23
U 1 1
P 6400 1600
F 0 "R23" H 6250 1550 50  0000 C CNN
F 1 "450" H 6250 1650 50  0000 C CNN
F 2 "Resistor_SMD:R_0805_2012Metric_Pad1.20x1.40mm_HandSolder" H 6400 1600 50  0001 C CNN
F 3 "~" H 6400 1600 50  0001 C CNN
	1    6400 1600
	-1   0    0    -1  
$EndComp
$Comp
L Connector:Conn_01x02_Female TEST1
U 1 1
P 2850 1100
F 0 "TEST1" V 2950 1150 50  0000 R CNN
F 1 "Conn_01x02_Female" H 2878 985 50  0001 L CNN
F 2 "Connector_PinSocket_2.54mm:PinSocket_1x02_P2.54mm_Vertical" H 2850 1100 50  0001 C CNN
F 3 "~" H 2850 1100 50  0001 C CNN
	1    2850 1100
	0    1    -1   0   
$EndComp
$Comp
L Device:R_Small_US R19
U 1 1
P 2850 1600
F 0 "R19" H 2700 1600 50  0000 C CNN
F 1 "450" H 2700 1700 50  0000 C CNN
F 2 "Resistor_SMD:R_0805_2012Metric_Pad1.20x1.40mm_HandSolder" H 2850 1600 50  0001 C CNN
F 3 "~" H 2850 1600 50  0001 C CNN
	1    2850 1600
	-1   0    0    -1  
$EndComp
$Comp
L power:GND #PWR035
U 1 1
P 2750 1300
F 0 "#PWR035" H 2750 1050 50  0001 C CNN
F 1 "GND" H 2755 1127 50  0000 C CNN
F 2 "" H 2750 1300 50  0001 C CNN
F 3 "" H 2750 1300 50  0001 C CNN
	1    2750 1300
	-1   0    0    -1  
$EndComp
$Comp
L Connector:Conn_01x02_Female TEST4
U 1 1
P 5950 1100
F 0 "TEST4" V 6050 1150 50  0000 R CNN
F 1 "Conn_01x02_Female" H 5978 985 50  0001 L CNN
F 2 "Connector_PinSocket_2.54mm:PinSocket_1x02_P2.54mm_Vertical" H 5950 1100 50  0001 C CNN
F 3 "~" H 5950 1100 50  0001 C CNN
	1    5950 1100
	0    -1   -1   0   
$EndComp
$Comp
L Device:R_Small_US R22
U 1 1
P 5950 1600
F 0 "R22" H 5850 1600 50  0000 C CNN
F 1 "450" H 5850 1700 50  0000 C CNN
F 2 "Resistor_SMD:R_0805_2012Metric_Pad1.20x1.40mm_HandSolder" H 5950 1600 50  0001 C CNN
F 3 "~" H 5950 1600 50  0001 C CNN
	1    5950 1600
	1    0    0    -1  
$EndComp
$Comp
L SAQ:IVC102 U3
U 1 1
P 3650 1200
F 0 "U3" H 4000 1275 50  0000 C CNN
F 1 "IVC102" H 4000 1184 50  0000 C CNN
F 2 "Package_SO:SOIC-14_3.9x8.7mm_P1.27mm" H 3650 1200 50  0001 C CNN
F 3 "" H 3650 1200 50  0001 C CNN
	1    3650 1200
	1    0    0    -1  
$EndComp
Wire Wire Line
	4300 2850 4200 2850
$Comp
L power:GNDD #PWR0103
U 1 1
P 8100 1750
F 0 "#PWR0103" H 8100 1500 50  0001 C CNN
F 1 "GNDD" H 8104 1595 50  0000 C CNN
F 2 "" H 8100 1750 50  0001 C CNN
F 3 "" H 8100 1750 50  0001 C CNN
	1    8100 1750
	1    0    0    -1  
$EndComp
$Comp
L power:GNDD #PWR0104
U 1 1
P 6300 1300
F 0 "#PWR0104" H 6300 1050 50  0001 C CNN
F 1 "GNDD" H 6304 1145 50  0000 C CNN
F 2 "" H 6300 1300 50  0001 C CNN
F 3 "" H 6300 1300 50  0001 C CNN
	1    6300 1300
	-1   0    0    -1  
$EndComp
$Comp
L power:GNDD #PWR0105
U 1 1
P 6050 1300
F 0 "#PWR0105" H 6050 1050 50  0001 C CNN
F 1 "GNDD" H 6054 1145 50  0000 C CNN
F 2 "" H 6050 1300 50  0001 C CNN
F 3 "" H 6050 1300 50  0001 C CNN
	1    6050 1300
	1    0    0    -1  
$EndComp
Wire Wire Line
	2850 1500 2850 1300
Wire Wire Line
	2850 1700 2850 1900
Connection ~ 2850 1900
Wire Wire Line
	4900 1500 4900 1300
Wire Wire Line
	4650 2050 4900 2050
Wire Wire Line
	5450 1300 5450 1500
Wire Wire Line
	6400 1500 6400 1300
Wire Wire Line
	6900 1350 6900 1700
Wire Wire Line
	5950 1300 5950 1500
Wire Wire Line
	6150 2150 6150 2050
Wire Wire Line
	4900 1700 4900 2050
Wire Wire Line
	6400 1700 6900 1700
Connection ~ 6900 1700
Wire Wire Line
	6900 1700 6900 1850
Wire Wire Line
	6700 1450 6700 1850
Wire Wire Line
	4750 2850 4700 2850
$Comp
L Jumper:Jumper_2_Open JP3
U 1 1
P 4500 2850
F 0 "JP3" H 4500 2750 50  0000 C CNN
F 1 "Jumper_2_Open" H 4500 2994 50  0001 C CNN
F 2 "Jumper:SolderJumper-2_P1.3mm_Open_RoundedPad1.0x1.5mm" H 4500 2850 50  0001 C CNN
F 3 "~" H 4500 2850 50  0001 C CNN
	1    4500 2850
	1    0    0    -1  
$EndComp
$Comp
L Device:R_Small_US R7
U 1 1
P 4850 2850
F 0 "R7" V 4645 2850 50  0000 C CNN
F 1 "50" V 4736 2850 50  0000 C CNN
F 2 "Resistor_SMD:R_0805_2012Metric_Pad1.20x1.40mm_HandSolder" H 4850 2850 50  0001 C CNN
F 3 "~" H 4850 2850 50  0001 C CNN
	1    4850 2850
	0    -1   1    0   
$EndComp
Wire Wire Line
	4950 2850 5950 2850
Wire Wire Line
	7250 2050 7250 2850
Wire Wire Line
	5950 1700 5950 2850
Connection ~ 5950 2850
Wire Wire Line
	5950 2850 7250 2850
Wire Wire Line
	2450 2950 3200 2950
Connection ~ 4900 2050
$Comp
L Device:R_Small_US R8
U 1 1
P 5000 2050
F 0 "R8" V 4795 2050 50  0000 C CNN
F 1 "1k" V 4886 2050 50  0000 C CNN
F 2 "Resistor_SMD:R_0805_2012Metric_Pad1.20x1.40mm_HandSolder" H 5000 2050 50  0001 C CNN
F 3 "~" H 5000 2050 50  0001 C CNN
	1    5000 2050
	0    -1   -1   0   
$EndComp
Wire Wire Line
	5650 2350 5650 2300
$Comp
L power:GND #PWR0101
U 1 1
P 5650 2350
F 0 "#PWR0101" H 5650 2100 50  0001 C CNN
F 1 "GND" H 5655 2177 50  0000 C CNN
F 2 "" H 5650 2350 50  0001 C CNN
F 3 "" H 5650 2350 50  0001 C CNN
	1    5650 2350
	1    0    0    -1  
$EndComp
$Comp
L Device:R_Small_US R10
U 1 1
P 5650 2200
F 0 "R10" H 5500 2250 50  0000 C CNN
F 1 "1k" H 5550 2150 50  0000 C CNN
F 2 "Resistor_SMD:R_0805_2012Metric_Pad1.20x1.40mm_HandSolder" H 5650 2200 50  0001 C CNN
F 3 "~" H 5650 2200 50  0001 C CNN
	1    5650 2200
	-1   0    0    1   
$EndComp
$Comp
L Device:R_Small_US R11
U 1 1
P 5200 2050
F 0 "R11" V 4995 2050 50  0000 C CNN
F 1 "1k" V 5086 2050 50  0000 C CNN
F 2 "Resistor_SMD:R_0805_2012Metric_Pad1.20x1.40mm_HandSolder" H 5200 2050 50  0001 C CNN
F 3 "~" H 5200 2050 50  0001 C CNN
	1    5200 2050
	0    -1   -1   0   
$EndComp
$Comp
L Device:R_Small_US R12
U 1 1
P 5400 2050
F 0 "R12" V 5195 2050 50  0000 C CNN
F 1 "1k" V 5286 2050 50  0000 C CNN
F 2 "Resistor_SMD:R_0805_2012Metric_Pad1.20x1.40mm_HandSolder" H 5400 2050 50  0001 C CNN
F 3 "~" H 5400 2050 50  0001 C CNN
	1    5400 2050
	0    -1   -1   0   
$EndComp
Wire Wire Line
	5500 2050 5650 2050
Connection ~ 6150 2050
Wire Wire Line
	6150 2050 6500 2050
Wire Wire Line
	5650 2100 5650 2050
Connection ~ 5650 2050
Wire Wire Line
	5650 2050 6150 2050
Wire Wire Line
	5650 2050 5650 1900
Wire Wire Line
	5650 1900 5450 1900
Wire Wire Line
	5450 1900 5450 1700
$Comp
L Connector:TestPoint_Alt TP3
U 1 1
P 8600 5450
F 0 "TP3" H 8658 5568 50  0000 L CNN
F 1 "TestPoint_Alt" H 8658 5477 50  0001 L CNN
F 2 "TestPoint:TestPoint_THTPad_D4.0mm_Drill2.0mm" H 8800 5450 50  0001 C CNN
F 3 "~" H 8800 5450 50  0001 C CNN
	1    8600 5450
	1    0    0    -1  
$EndComp
Wire Wire Line
	8600 5450 8600 5550
$Comp
L power:GND #PWR0102
U 1 1
P 6650 2600
F 0 "#PWR0102" H 6650 2350 50  0001 C CNN
F 1 "GND" H 6655 2427 50  0000 C CNN
F 2 "" H 6650 2600 50  0001 C CNN
F 3 "" H 6650 2600 50  0001 C CNN
	1    6650 2600
	1    0    0    -1  
$EndComp
$Comp
L power:GNDD #PWR0106
U 1 1
P 6850 2600
F 0 "#PWR0106" H 6850 2350 50  0001 C CNN
F 1 "GNDD" H 6854 2445 50  0000 C CNN
F 2 "" H 6850 2600 50  0001 C CNN
F 3 "" H 6850 2600 50  0001 C CNN
	1    6850 2600
	1    0    0    -1  
$EndComp
Wire Wire Line
	6800 2600 6850 2600
Wire Wire Line
	6800 2450 6800 2600
Wire Wire Line
	6700 2600 6650 2600
Wire Wire Line
	6700 2450 6700 2600
Wire Wire Line
	8850 5550 8600 5550
Connection ~ 8600 5550
Wire Wire Line
	8600 5550 8600 5700
Wire Wire Line
	8850 5550 8850 5700
$EndSCHEMATC
